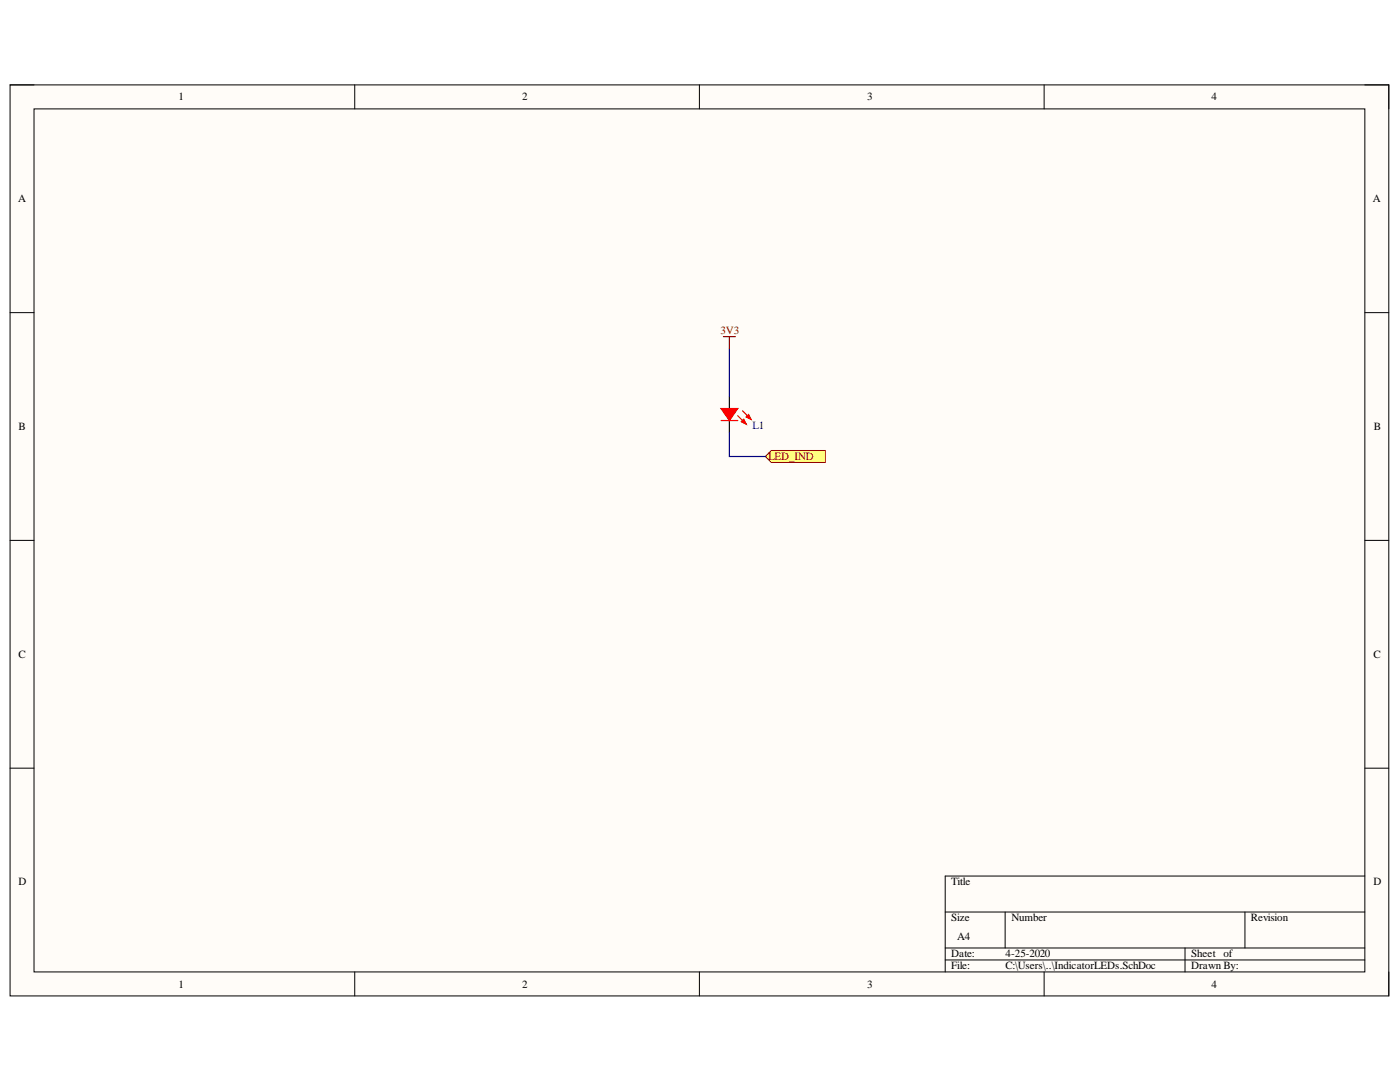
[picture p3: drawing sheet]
<svg xmlns="http://www.w3.org/2000/svg" width="279mm" height="216mm" viewBox="0 0 279 216" stroke-linecap="round" stroke-linejoin="round" font-family="sans-serif">
<path d="M2 16.9h275.2v181.8h-275.2z" fill-rule="evenodd" fill="#fffcf8"/>
<path d="M2 16.9h275.2v181.8h-275.2z" fill="none" stroke="#000" stroke-width=".2"/>
<path d="M6.8 21.7h265.6v172.2h-265.6z" fill-rule="evenodd" fill="#fffcf8"/>
<g fill="none" stroke="#000" stroke-width=".2">
<path d="M2 16.9h4.8M70.8 16.9v4.8M139.6 16.9v4.8M208.4 16.9v4.8M272.4 16.9h4.8v4.8M6.8 21.7h265.6v172.2h-265.6zM2 62.4h4.8M272.4 62.4h4.8M2 107.8h4.8M272.4 107.8h4.8M2 153.3h4.8M272.4 153.3h4.8"/>
<path d="M272.4 174.8h-83.8v19.1M70.8 193.9v4.8M139.6 193.9v4.8M188.6 182h83.8M188.6 189.2h83.8M188.6 191.5h83.8M200.6 182v7.2M208.4 193.9v4.8M236.5 189.2v4.7M248.5 182v7.2M277.2 193.9v4.8"/>
</g>
<path d="M145.6 79.1v2.4M145.6 83.9v2.4" fill="none" stroke="#000" stroke-width=".24"/>
<path d="M143.9 81.5h3.3l-1.6 2.4z" fill="#f00"/>
<path d="M143.9 81.5h3.3l-1.6 2.4zM147.2 83l1.7 1.6M148.2 82l1.7 1.7" fill="none" stroke="#f00" stroke-width=".24"/>
<path d="M148 84.2l.4-.5 .5 .9z" fill="#f00"/>
<path d="M148 84.2l.4-.5 .5 .9z" fill="none" stroke="#f00" stroke-width=".24"/>
<path d="M148.9 83.2l.5-.5 .5 1z" fill="#f00"/>
<path d="M143.9 83.9h3.3M148.9 83.2l.5-.5 .5 1z" fill="none" stroke="#f00" stroke-width=".24"/>
<path d="M145.6 69.6v9.5" fill="none" stroke="#000080" stroke-width=".24"/>
<path d="M144.4 67.2h2.4M145.6 67.2v2.4" fill="none" stroke="#800000" stroke-width=".24"/>
<path d="M152.7 91.1l1.2-1.2h10.8v2.4h-10.8z" fill-rule="evenodd" fill="#ffff80"/>
<path d="M152.7 91.1l1.2-1.2h10.8v2.4h-10.8z" fill="none" stroke="#800000" stroke-width=".2"/>
<path d="M145.6 86.3v4.8h7.1" fill="none" stroke="#000080" stroke-width=".24"/>
<g font-size="2.2">
<text x="35.6" y="20">1</text>
<text x="104.2" y="20">2</text>
<text x="173.1" y="20">3</text>
<text x="241.8" y="20">4</text>
<text x="3.6" y="40.3">A</text>
<text x="274" y="40.3">A</text>
<text x="3.7" y="85.8">B</text>
<text x="274.2" y="85.8">B</text>
<text x="3.7" y="131.3">C</text>
<text x="274.1" y="131.3">C</text>
<text x="3.7" y="176.7">D</text>
<text x="189.8" y="176.7">Title</text>
<text x="274.1" y="176.7">D</text>
<text x="189.8" y="183.9">Size</text>
<text x="201.8" y="183.9">Number</text>
<text x="249.6" y="183.9">Revision</text>
<text x="189.8" y="191">Date:</text>
<text x="191" y="187.5">A4</text>
<text x="200.7" y="191">4-25-2020</text>
<text x="237.7" y="191">Sheet of</text>
<text x="35.6" y="197">1</text>
<text x="104.2" y="197">2</text>
<text x="173.1" y="197">3</text>
<text x="189.8" y="193.4">File:</text>
<text x="200.7" y="193.4">C:\Users\..\IndicatorLEDs.SchDoc</text>
<text x="237.7" y="193.4">Drawn By:</text>
<text x="241.8" y="197">4</text>
</g>
<g font-size="2.2" fill="#800000">
<text x="143.8" y="66.6">3V3</text>
<text x="153.3" y="91.8">LED_IND</text>
</g>
<text font-size="2.2" fill="#000080" x="150.2" y="85.6">L1</text>
</svg>
